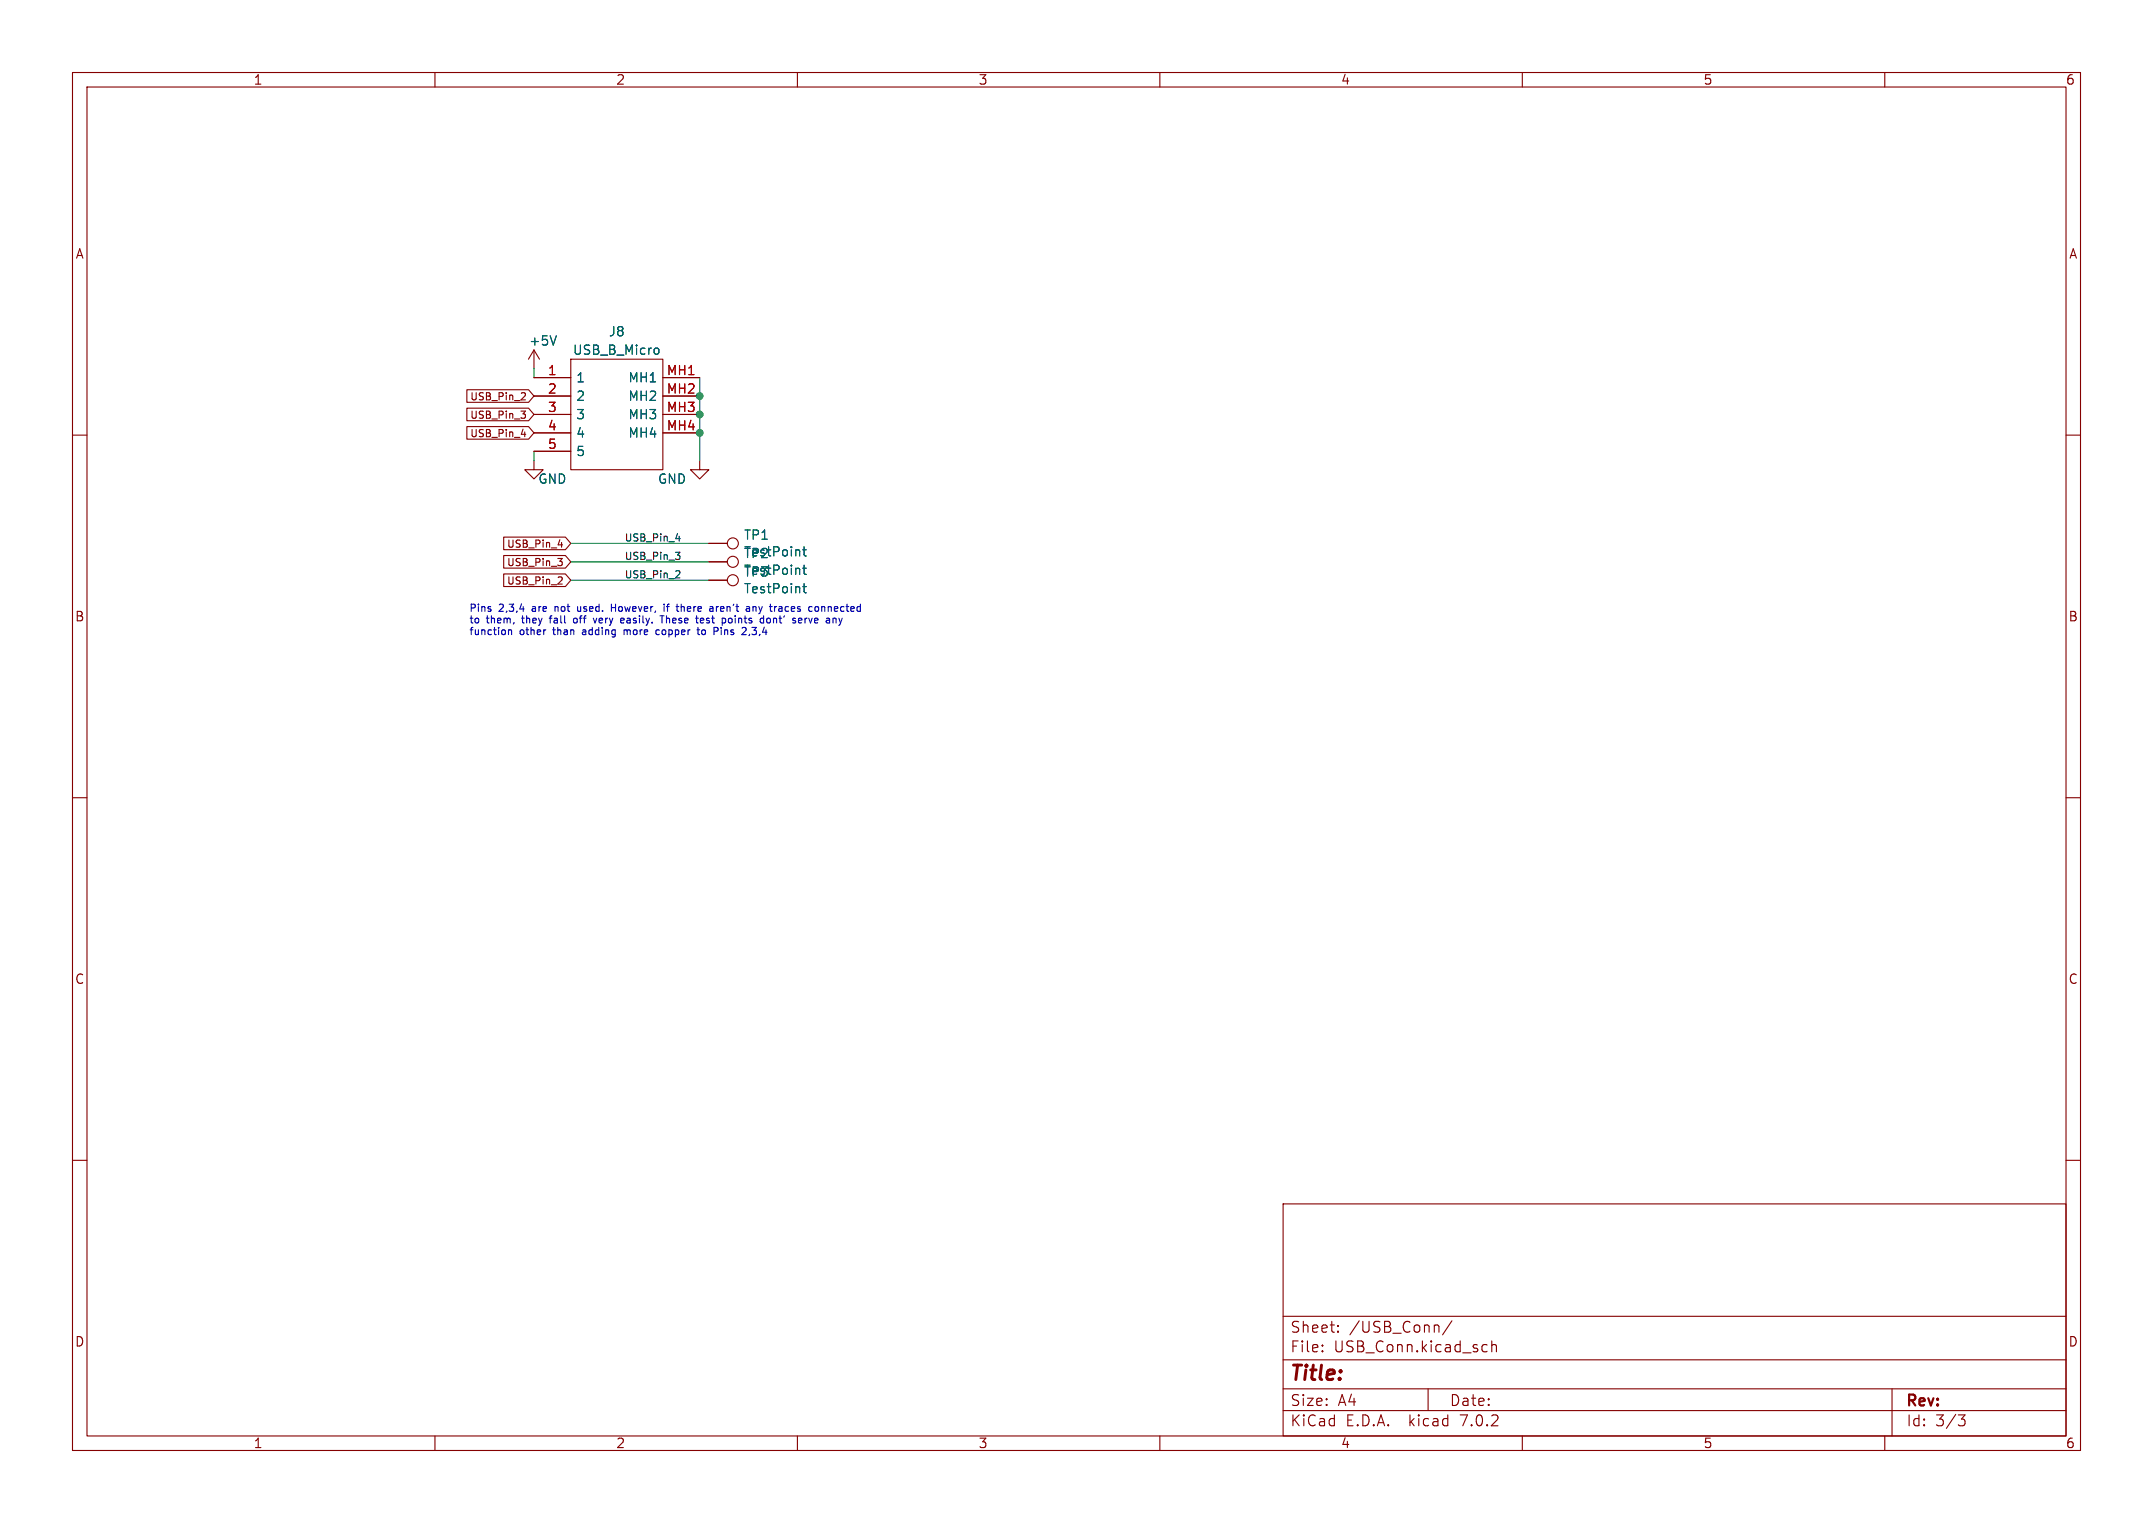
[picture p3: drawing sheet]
<svg xmlns="http://www.w3.org/2000/svg" width="297mm" height="210mm" viewBox="0 0 297 210" stroke-linecap="round" stroke-linejoin="round" font-family="sans-serif">
<g fill="none" stroke="#840000" stroke-width=".15">
<path d="M10 10h277v190h-277zM12 12h273v186h-273zM60 10v2M110 10v2M160 10v2M210 10v2M260 10v2M10 60h2M64.4 56.3h8.5l.8 .9-.8 .8h-8.5zM64.4 58.8h8.5l.8 .9-.8 .9h-8.5zM64.4 53.7h8.5l.8 .9-.8 .9h-8.5zM71.9 56.7h.6l-.3 .4 .2 .1 .1 .3-.2 .2h-.3"/>
<path d="M71.9 59.9h.6M72.1 54.1l.3 .1 .1 .2-.6 .7h.6M72.4 59.6v.6M73.7 52.1h5M73.7 54.6h5M73.7 57.2h5M73.7 59.7h5M73.7 48.3l-.8 1.2M73.7 48.3v2.5M73.7 48.3l.7 1.2M78.7 49.5h12.7v15.3h-12.7zM91.4 52.1h5.1"/>
<path d="M91.4 54.6h5.1M91.4 57.2h5.1M91.4 59.7h5.1M285 60h2M69.5 76.6h8.5l.7 .9-.7 .8h-8.5zM69.5 74.1h8.5l.7 .8-.7 .9h-8.5zM69.5 79.1h8.5l.7 .9-.7 .9h-8.5zM73.7 63.5v1.3h1.2l-1.2 1.2-1.3-1.2h1.3M73.7 62.2h5M76.9 77h.7l-.4 .4 .3 .1 .1 .3-.2 .2h-.3M77 75.1h.6M77.1 79.5l.4 .1 .1 .2-.7 .7h.7"/>
<path d="M77.5 74.8v.7M96.5 63.5v1.3h1.3l-1.3 1.2-1.3-1.2h1.3M97.8 77.5h2.5M97.8 74.9h2.5M97.8 80h2.5M10 110h2M285 110h2M10 160h2M285 160h2M177 166h108v32h-108zM60 198v2M110 198v2"/>
<path d="M160 198v2M177 194.5h108M177 191.5h108M177 187.5h108M177 181.5h108M182.4 186.3h.1l-.1 .1M182.4 185.5h.1l-.1 .1M184.6 183.6v.1M184.6 182.8v.1M197 191.5v3M200.3 182.1l-1.3 2M204.7 185.4l.4 .1"/>
<path d="M205.1 186.3l-.4 .1M205.8 185.5a.37 .37 0 0 1 .6 .1v.8M205.8 184.9v1.5M210 198v2M260 198v2M261 191.5v6.5M270.1 195.1h1l-.5 .6a.41 .41 0 0 1 .5 .3v.3l-.2 .2-.5 .1"/>
<circle cx="101.1" cy="74.9" r=".76"/>
<circle cx="101.1" cy="77.5" r=".76"/>
<circle cx="101.1" cy="80" r=".76"/>
</g>
<path d="M76.7 46.3l-.4 1.3M90.5 48l.3 .1 .1 .1-.1 .5-.3 .1M110.7 78.4h.5M110.7 75.8h.5M110.9 75.4v1.1l.1 .1 .2 .1M110.9 77.9v1.1l.1 .1 .2 .1M110.7 80.9h.5M110.9 80.5v1.1l.1 .1h.2" fill="none" stroke="#006464" stroke-width=".15"/>
<path d="M93.2 76.2h.6l-.3 .3 .2 .1 .1 .4-.2 .1h-.3M93.2 74.3h.6M93.4 78.7h.3l.1 .3-.6 .7h.6M93.7 73.9v.7" fill="none" stroke="#0f0f0f" stroke-width=".15"/>
<g fill="none" stroke="#0000c2" stroke-width=".15">
<path d="M70.1 86.8v.7M70.1 86.9l.2-.1 .2 .1 .1 .6M79.3 85.2l-.2 .2v.3l.2 .2M79.7 83.6v.6l.1 .1M81.8 85.2l.3 .7 .2-.7M84.3 83.3v1M84.3 83.8h.6M85.7 85.9h.3M85.7 85.3l.3-.1 .1 .3-.5 .1M86.1 86.8v.7M86.2 86.8l-.1 .1M90.9 86.8h-.2l-.2 .2v.4l.4 .1"/>
<path d="M91 84.9h.6M91.3 84.9v1M91.6 83.3v.1M91.6 83.6v.7M91.9 83.6h.4M93.3 83.6h.3M93.5 84.3h.1M94 83.3v1M94 83.7h.1M96.1 86.8h.4M96.3 86.5v.9l.2 .1M96.9 85.2h-.1l-.2 .2 .1 .5h.2"/>
<path d="M97.1 85.5l-.5 .1M97.9 83.7h.4l.1 .6M97.9 84.3h.5M98.4 83.9l-.5 .1M98.9 86.5l.2 .2-.1 .2-.5 .1M99.9 85.2l.2 .2v.3l-.2 .2M100.7 85.2l-.2 .2v.3l.2 .2M102.9 86.7v.2l-.6 .6h.6M103 83.7h.4v.6M103 84.3h.4M103.4 83.9l-.4 .1M103.9 83.6v.7"/>
<path d="M104 83.6l-.1 .1M105.1 85.2l.2 .1M105.3 85.9h-.2M105.3 84.9v1M106.1 85.2l-.2 .1-.1 .1v.4l.3 .1M107 83.6h.1M110.1 85.6l.5-.1v-.2l-.3-.1-.2 .2 .1 .5h.4M112.5 83.7l.1-.1 .3 .1v.4l-.1 .2h-.2l-.1-.1zM115 85.3h.3v.6"/>
</g>
<path d="M73.7 50.8v1.3M96.5 52.1v11.4M73.7 62.2v1.3M78.7 74.9h19.1M78.7 77.5h19.1M78.7 80h19.1" fill="none" stroke="#009600" stroke-width=".15"/>
<g fill="#009600" stroke="#009600" stroke-width=".15">
<circle cx="96.5" cy="54.6" r=".46"/>
<circle cx="96.5" cy="57.2" r=".46"/>
<circle cx="96.5" cy="59.7" r=".46"/>
</g>
<text font-size="2.8" fill="#840000" x="178" y="190.8">Title:</text>
<g font-size="2.1" fill="#840000">
<text x="178" y="183.9">Sheet:</text>
<text x="186.2" y="183.9">/USB_Conn/</text>
<text x="178" y="186.6">File:</text>
<text x="184" y="186.6">USB_Conn.kicad_sch</text>
<text x="178" y="196.8">KiCad</text>
<text x="178" y="194">Size:</text>
<text x="184.6" y="194">A4</text>
<text x="185.7" y="196.8">E.D.A.</text>
<text x="194.4" y="196.8">kicad</text>
<text x="200" y="194">Date:</text>
<text x="201.5" y="196.8">7.0.2</text>
<text x="263" y="194.2">Rev:</text>
<text x="263" y="196.8">Id:</text>
<text x="267" y="196.8">3/3</text>
</g>
<g font-size="1.8" fill="#840000">
<text x="35" y="11.8">1</text>
<text x="85" y="11.8">2</text>
<text x="135" y="11.8">3</text>
<text x="185" y="11.8">4</text>
<text x="235" y="11.8">5</text>
<text x="285" y="11.8">6</text>
<text x="10.4" y="35.8">A</text>
<text x="285.4" y="35.8">A</text>
<text x="10.3" y="85.8">B</text>
<text x="285.3" y="85.8">B</text>
<text x="10.3" y="135.8">C</text>
<text x="285.3" y="135.8">C</text>
<text x="10.3" y="185.8">D</text>
<text x="285.3" y="185.8">D</text>
<text x="35" y="199.8">1</text>
<text x="85" y="199.8">2</text>
<text x="135" y="199.8">3</text>
<text x="185" y="199.8">4</text>
<text x="235" y="199.8">5</text>
<text x="285" y="199.8">6</text>
</g>
<g font-size="1.8" fill="#006464">
<text x="72.9" y="47.8">+5V</text>
<text x="83.9" y="46.5">J8</text>
<text x="79" y="49.1">USB_B_Micro</text>
<text x="79.5" y="52.9">1</text>
<text x="86.6" y="52.9">MH1</text>
<text x="79.5" y="55.4">2</text>
<text x="79.5" y="58">3</text>
<text x="86.6" y="55.4">MH2</text>
<text x="86.6" y="58">MH3</text>
<text x="79.5" y="60.5">4</text>
<text x="79.5" y="63.1">5</text>
<text x="86.6" y="60.5">MH4</text>
<text x="74.2" y="66.9">GND</text>
<text x="90.7" y="66.9">GND</text>
<text x="102.6" y="77.1">TP2</text>
<text x="102.6" y="74.6">TP1</text>
<text x="102.6" y="76.9">TestPoint</text>
<text x="102.6" y="79.4">TestPoint</text>
<text x="102.6" y="79.7">TP3</text>
<text x="102.6" y="82">TestPoint</text>
</g>
<g font-size="1.8" fill="#a90000">
<text x="75.5" y="51.8">1</text>
<text x="91.9" y="51.8">MH1</text>
<text x="75.5" y="54.4">2</text>
<text x="75.5" y="56.9">3</text>
<text x="75.5" y="59.4">4</text>
<text x="91.9" y="54.4">MH2</text>
<text x="91.9" y="56.9">MH3</text>
<text x="91.9" y="59.4">MH4</text>
<text x="75.5" y="62">5</text>
</g>
<g font-size="1.4" fill="#840000">
<text x="64.7" y="57.9">USB_Pin_3</text>
<text x="64.7" y="55.4">USB_Pin_2</text>
<text x="64.7" y="60.4">USB_Pin_4</text>
<text x="69.8" y="75.7">USB_Pin_4</text>
<text x="69.8" y="78.2">USB_Pin_3</text>
<text x="69.8" y="80.8">USB_Pin_2</text>
</g>
<g font-size="1.4" fill="#0f0f0f">
<text x="86" y="74.7">USB_Pin_4</text>
<text x="86" y="77.3">USB_Pin_3</text>
<text x="86" y="79.8">USB_Pin_2</text>
</g>
<g font-size="1.4" fill="#0000c2">
<text x="64.8" y="84.4">Pins</text>
<text x="64.8" y="86">to</text>
<text x="64.8" y="87.6">function</text>
<text x="67.2" y="86">them,</text>
<text x="68.9" y="84.4">2,3,4</text>
<text x="71.7" y="87.6">other</text>
<text x="72.2" y="86">they</text>
<text x="73.6" y="84.4">are</text>
<text x="76.2" y="86">fall</text>
<text x="76.5" y="87.6">than</text>
<text x="76.9" y="84.4">not</text>
<text x="79.7" y="86">off</text>
<text x="80.2" y="84.4">used.</text>
<text x="80.7" y="87.6">adding</text>
<text x="82.6" y="86">very</text>
<text x="85" y="84.4">However,</text>
<text x="86.5" y="86">easily.</text>
<text x="86.6" y="87.6">more</text>
<text x="91.2" y="87.6">copper</text>
<text x="92.2" y="86">These</text>
<text x="92.5" y="84.4">if</text>
<text x="94.4" y="84.4">there</text>
<text x="97.1" y="87.6">to</text>
<text x="97.3" y="86">test</text>
<text x="99.2" y="84.4">aren't</text>
<text x="99.5" y="87.6">Pins</text>
<text x="101" y="86">points</text>
<text x="103.6" y="87.6">2,3,4</text>
<text x="104.4" y="84.4">any</text>
<text x="106.5" y="86">dont'</text>
<text x="107.9" y="84.4">traces</text>
<text x="111.2" y="86">serve</text>
<text x="113.4" y="84.4">connected</text>
<text x="116" y="86">any</text>
</g>
</svg>
